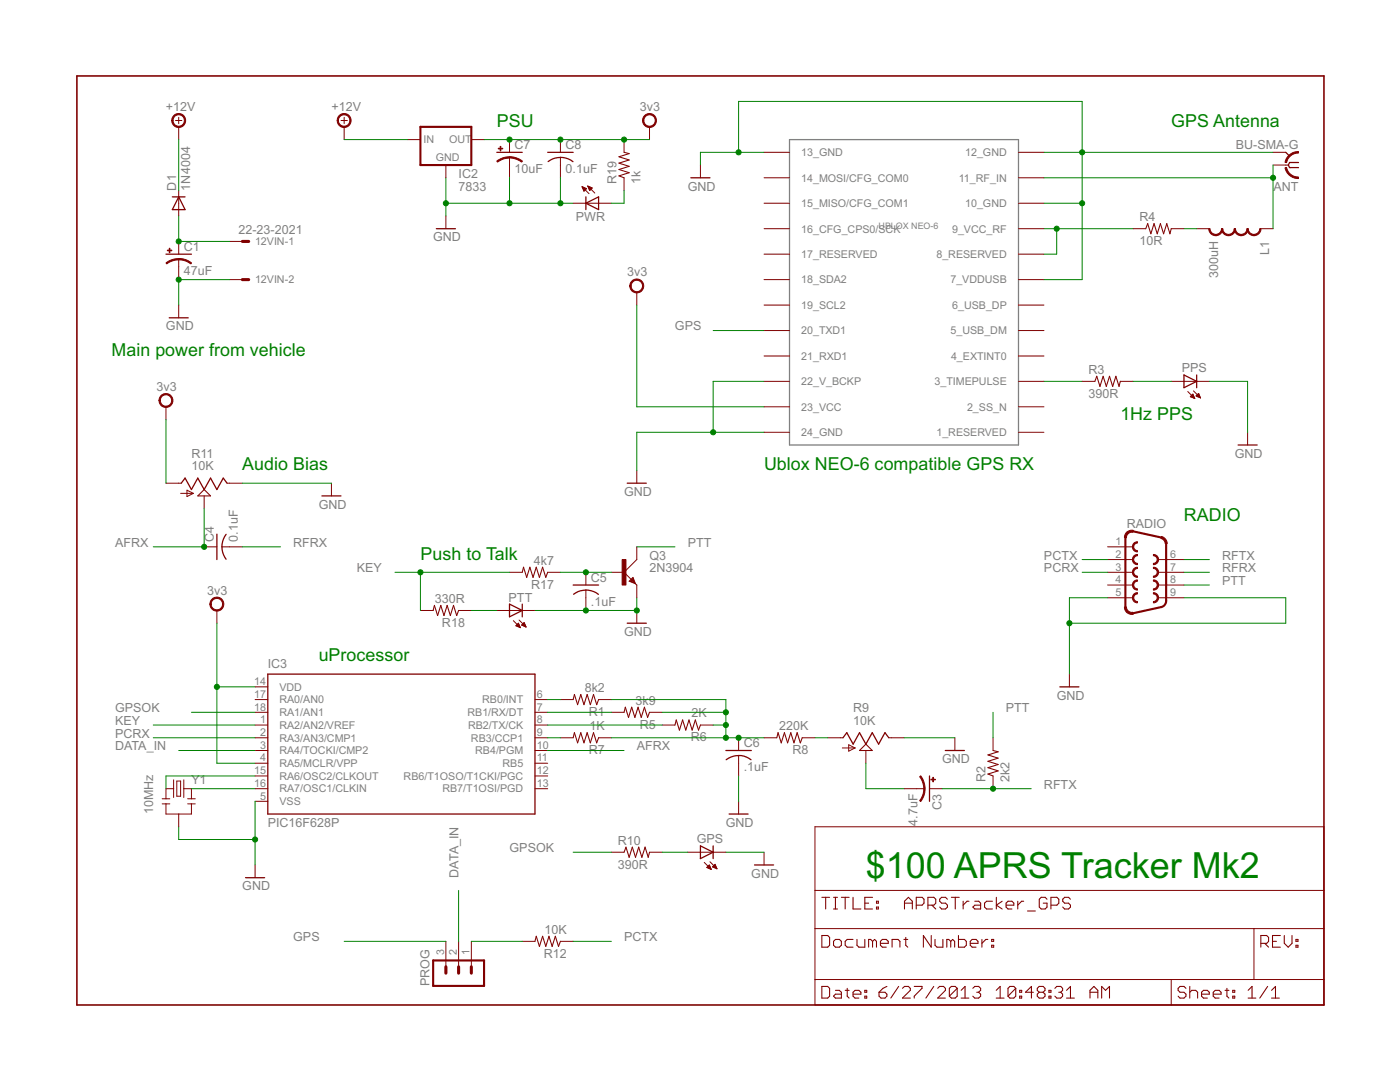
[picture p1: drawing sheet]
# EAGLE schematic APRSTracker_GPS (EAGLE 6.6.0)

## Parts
12VIN  22-23-2021  [22-23-2021]
ANT  BU-SMA-G  [BU-SMA-G]
C1  47uF  CAP_POLPTH2  [CPOL-RADIAL-10UF-25V]
C3  4.7uF  CAP_POLPTH2  [CPOL-RADIAL-10UF-25V]
C4  0.1uF  C-US025-025X050  [C025-025X050]
C5  .1uF  C-US025-025X050  [C025-025X050]
C6  .1uF  C-US025-025X050  [C025-025X050]
C7  10uF  CAP_POLPTH2  [CPOL-RADIAL-10UF-25V]
C8  0.1uF  C-US025-025X050  [C025-025X050]
D1  1N4004  [DO41-10]
GPS  LED3MM  [LED3MM]
IC2  7833  V_REG_78XX-TO-220  [TO-220-ALT]
IC3  PIC16F628P  [DIL18]
L1  300uH  INDUCTOR0805  [0805]
PPS  LED1206  [LED-1206]
PROG  MA03-1  [MA03-1]
PTT  LED3MM  [LED3MM]
PWR  LED3MM  [LED3MM]
Q3  2N3904  [TO92D]
R1  8k2  R-US_0207/2V  [0207/2V]
R2*  2k2  R-US_0207/2V  [0207/2V]
R3  390R  R-US_M0805  [M0805]
R4  10R  R-US_M0805  [M0805]
R5  3k9  R-US_0207/2V  [0207/2V]
R6  2K  R-US_0207/2V  [0207/2V]
R7  1K  R-US_0207/2V  [0207/2V]
R8  220K  R-US_0207/2V  [0207/2V]
R9  10K  TRIM_US-CA6V  [CA6V]
R10  390R  R-US_0207/2V  [0207/2V]
R11  10K  TRIM_US-CA6V  [CA6V]
R12  10K  R-US_0207/2V  [0207/2V]
R17  4k7  R-US_0207/2V  [0207/2V]
R18  330R  R-US_0207/2V  [0207/2V]
R19  1k  R-US_0207/2V  [0207/2V]
RADIO  F09HP  [F09HP]
U$1  UBLOX_NEO-6  [UBLOX_NEO-6P]
Y1  10MHz  RESONATORPTH  [RESONATOR-PTH]

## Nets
+12V: C1.1(+) D1.C IC2.IN RADIO.1
AFRX: C4.1 IC3.10(RB4/PGM) R11.S
DATA_IN: IC3.3(RA4/TOCKI/CMP2) PROG.2
GND: 12VIN.2 ANT.2(GND) C1.2(-) C5.2 C6.2 C7.2(-) C8.2 GPS.K(C) IC2.GND IC3.5(VSS) PPS.C PTT.K(C) PWR.K(C) Q3.E R9.E R11.E RADIO.5 RADIO.9 U$1.7_VDDUSB U$1.10_GND U$1.12_GND U$1.13_GND U$1.15_MISO/CFG_COM1 U$1.22_V_BCKP U$1.24_GND Y1.2
GPS: PROG.3 U$1.20_TXD1
GPSOK: IC3.18(RA1/AN1) R10.2
KEY: IC3.1(RA2/AN2/VREF) R17.2 R18.2
MIC: C3.1(+) R2*.1 RADIO.6
N$1: R3.1 U$1.3_TIMEPULSE
N$2: ANT.1 L1.1 U$1.11_RF_IN
N$3: L1.2 R4.2
N$4: R4.1 U$1.8_RESERVED U$1.9_VCC_RF
N$5: PPS.A R3.2
N$6: PWR.A R19.1
N$7: GPS.A R10.1
N$8: IC3.6(RB0/INT) R1.2
N$9: IC3.16(RA7/OSC1/CLKIN) Y1.3
N$10: IC3.15(RA6/OSC2/CLKOUT) Y1.1
N$11: IC3.7(RB1/RX/DT) R5.2
N$12: IC3.8(RB2/TX/CK) R6.2
N$13: IC3.9(RB3/CCP1) R7.2
N$15: C6.1 R1.1 R5.1 R6.1 R7.1 R8.2
N$16: 12VIN.1 D1.A
N$17: C3.2(-) R9.S
N$19: R8.1 R9.A
N$20: PROG.1 R12.2
N$25: C5.1 Q3.B R17.1
N$27: PTT.A R18.1
PCRX: IC3.2(RA3/AN3/CMP1) RADIO.3
PCTX: R12.1 RADIO.2
PTT: Q3.C R2*.2 RADIO.8
SPK: C4.2 RADIO.7
VDD: C7.1(+) C8.1 IC2.OUT IC3.4(RA5/MCLR/VPP) IC3.14(VDD) R11.A R19.2 U$1.23_VCC ; supply symbol labelled 3v3
Unconnected: IC3.11(RB5) IC3.12(RB6/T1OSO/T1CKI/PGC) IC3.13(RB7/T1OSI/PGD) IC3.17(RA0/AN0) RADIO.4 U$1.1_RESERVED U$1.2_SS_N U$1.4_EXTINT0 U$1.5_USB_DM U$1.6_USB_DP U$1.14_MOSI/CFG_COM0 U$1.16_CFG_CPS0/SCK U$1.17_RESERVED U$1.18_SDA2 U$1.19_SCL2 U$1.21_RXD1

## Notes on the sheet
- PSU | GPS Antenna
- Main power from vehicle
- 1Hz PPS
- Audio Bias | Ublox NEO-6 compatible GPS RX
- * Ground pin 15 only for 4800bd data rate
- RADIO
- Push to Talk
- uProcessor
- R2* only required for HT operation
- Ideas from work by DK7IN and others
- $100 APRS Tracker Mk2 4K8bd

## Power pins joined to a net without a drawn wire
GND: ANT.3(GND) ANT.4(GND) ANT.5(GND)

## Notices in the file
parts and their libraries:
SparkFun: Licensing: CC v3.0 Share-Alike You are welcome to use this library for commercial purposes.
